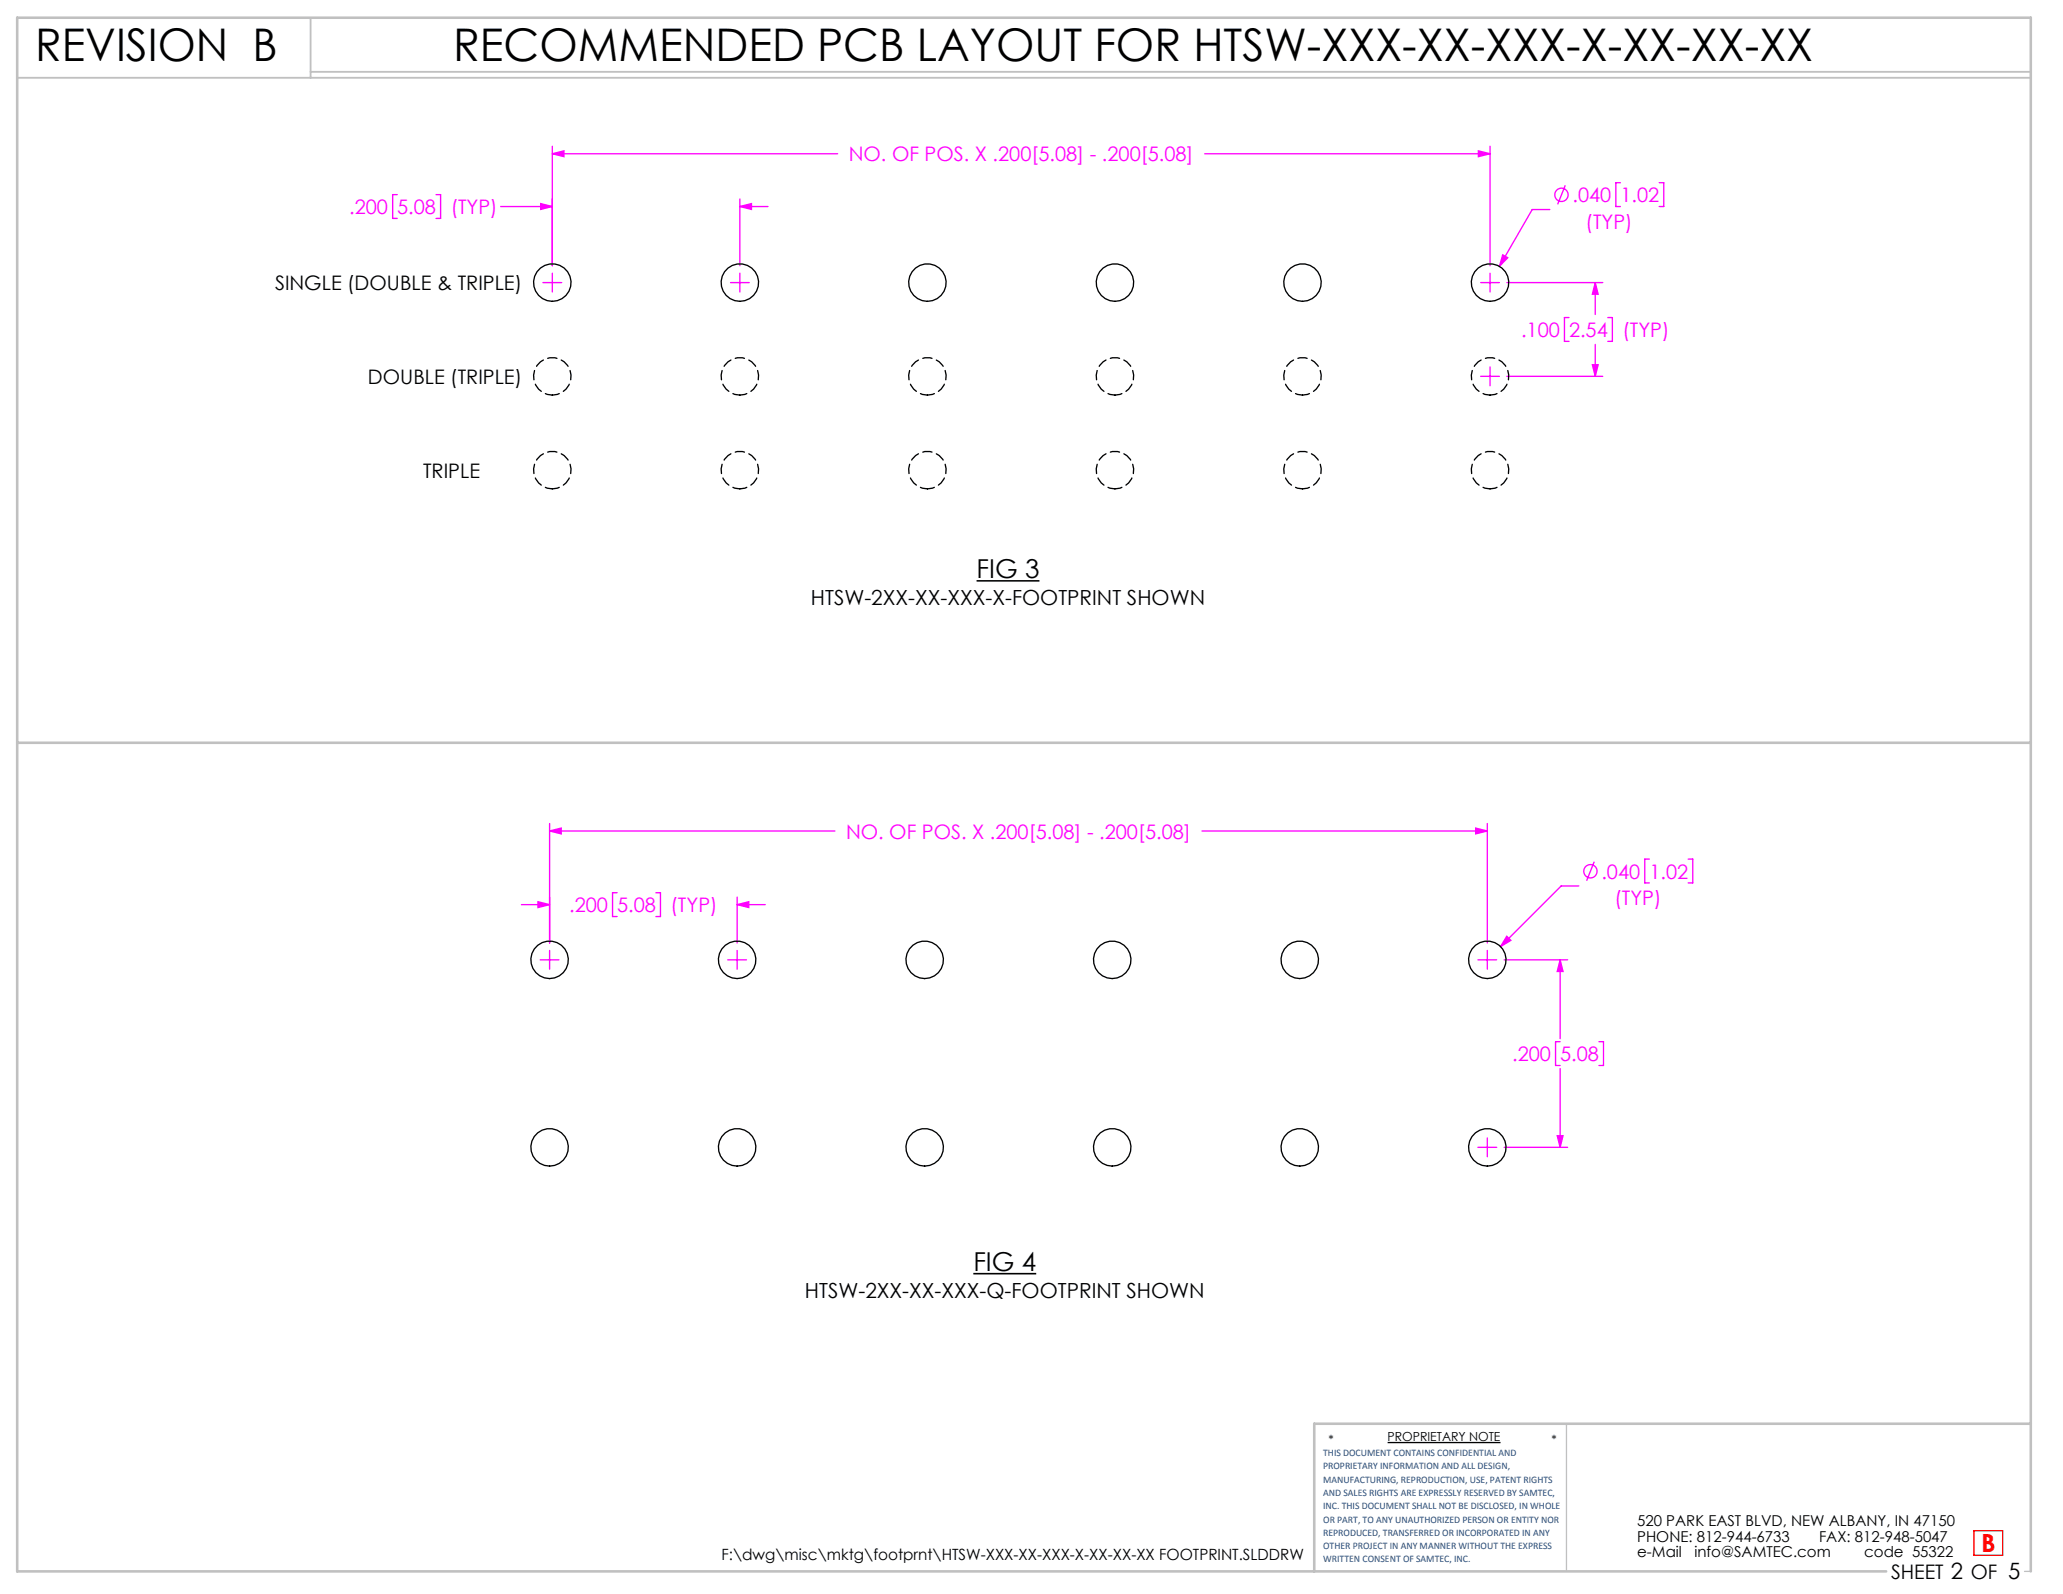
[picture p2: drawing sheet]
<svg xmlns="http://www.w3.org/2000/svg" width="279mm" height="216mm" viewBox="0 0 279 216" stroke-linecap="round" stroke-linejoin="round" font-family="sans-serif">
<path d="M187.9 195.4h15.3" fill="none" stroke="#000" stroke-width=".18"/>
<path d="M212.2 192.8v20M274.2 212.8h.8" fill="none" stroke="#c0c0c0" stroke-width=".18"/>
<path d="M2.3 10.5h272.7M42.1 2.4v8.1M42.1 9.7h232.9" fill="none" stroke="#c0c0c0" stroke-width=".25"/>
<path d="M2.3 100.6h272.7M275 192.8h-97v20M255.5 212.8h-253.2v-210.4h272.7v210.4" fill="none" stroke="#c0c0c0" stroke-width=".35"/>
<g fill="none" stroke="#f0f" stroke-width=".18">
<path d="M74.8 19.8v16.2M201.8 19.8v16.2M53.8 26.4h-.6v3.2h.6M59.1 26.4h.6v3.2h-.6M67.8 28h7M73.2 27.6l1.6 .4-1.6 .4zM73.5 38.3h2.6M74.8 20.8l1.6-.4v.8zM74.8 37v2.5M74.8 20.8h38.6M98.9 38.3h2.6M100.2 28l1.6-.4v.8z"/>
<path d="M100.2 27v9M100.2 37v2.5M100.2 28h3.8M163.2 20.8h38.6M200.2 20.4l1.6 .4-1.6 .4zM200.5 38.3h2.6M201.8 37v2.5M203.5 34.5l.7 .4-1.1 1.2zM204.1 38.3h13M209.9 28.4h-2.4l-4.4 7.7M212 25.1l-1 2.6M216.1 38.3l.3 1.6h-.7z"/>
<path d="M216.1 38.3v4.3M219.5 24.7h-.7v3.3h.7M224.7 24.7h.6v3.3h-.6M200.5 51h2.6M201.8 49.7v2.5M204.1 51h13M212.5 43h-.6v3.2h.6M215.7 49.4h.7l-.3 1.6zM216.1 46.7v4.3M217.8 43h.6v3.2h-.6M74.4 112.6l1.6-.4v.7zM74.4 111.5v16.2"/>
<path d="M74.4 112.6h38.7M162.8 112.6h38.6M199.9 112.2l1.5 .4-1.5 .3zM201.4 111.5v16.2M215.9 116.7l-1 2.6M223.4 116.4h-.6v3.2h.6M228.6 116.4h.7v3.2h-.7M70.6 122.5h3.8M72.9 122.1l1.5 .4-1.5 .4zM73.2 130h2.5M74.4 128.7v2.6M83.6 120.9h-.6v3.2h.6"/>
<path d="M88.8 120.9h.7v3.2h-.7M98.6 130h2.5M99.8 122.5l1.6-.4v.8zM99.8 128.7v2.6M99.8 121.5v6.2M99.8 122.5h3.8M200.2 130h2.5M201.4 128.7v2.6M203.7 130h8.6M204.1 126.8l.5 .6-1.4 .8zM211.3 130l.4 1.6h-.8zM211.3 130v10.7"/>
<path d="M213.8 120h-2.4l-8.2 8.2M200.2 155.4h2.5M201.4 154.1v2.6M203.7 155.4h8.6M210.9 153.8h.8l-.4 1.6zM211.3 141.1h-.6v3.2h.6M211.3 144.7v10.7M216.5 141.1h.7v3.2h-.7"/>
<circle cx="211.5" cy="26.4" r=".9"/>
<circle cx="215.4" cy="118" r=".9"/>
</g>
<path d="M132.3 78.7h8.5M131.8 172.5h8.5" fill="none" stroke="#000" stroke-width=".21"/>
<path d="M267.3 207.3h3.9v3.4h-3.9z" fill="none" stroke="#f00" stroke-width=".18"/>
<path d="M73.2 27.6l1.6 .4-1.6 .4zM100.2 28l1.6-.4v.8zM215.7 49.4h.7l-.3 1.6zM216.1 38.3l.3 1.6h-.7zM203.5 34.5l-.4 1.6 1.1-1.2zM200.2 20.4l1.6 .4-1.6 .4zM74.8 20.8l1.6-.4v.8zM72.9 122.1l1.5 .4-1.5 .4zM99.8 122.5l1.6-.4v.8zM211.3 130l.4 1.6h-.8zM210.9 153.8h.8l-.4 1.6zM204.1 126.8l-.9 1.4 1.4-.8zM199.9 112.2l1.5 .4-1.5 .3zM74.4 112.6l1.6-.4v.7z" fill="#f0f"/>
<g fill="none" stroke="#000" stroke-width=".18">
<circle cx="74.8" cy="38.3" r="2.54"/>
<circle cx="100.2" cy="38.3" r="2.54"/>
<circle cx="125.6" cy="38.3" r="2.54"/>
<circle cx="151" cy="38.3" r="2.54"/>
<circle cx="176.4" cy="38.3" r="2.54"/>
<circle cx="201.8" cy="38.3" r="2.54"/>
<circle cx="74.4" cy="130" r="2.54"/>
<circle cx="99.8" cy="130" r="2.54"/>
<circle cx="125.2" cy="130" r="2.54"/>
<circle cx="150.6" cy="130" r="2.54"/>
<circle cx="176" cy="130" r="2.54"/>
<circle cx="201.4" cy="130" r="2.54"/>
<circle cx="74.4" cy="155.4" r="2.54"/>
<circle cx="99.8" cy="155.4" r="2.54"/>
<circle cx="125.2" cy="155.4" r="2.54"/>
<circle cx="150.6" cy="155.4" r="2.54"/>
<circle cx="176" cy="155.4" r="2.54"/>
<circle cx="201.4" cy="155.4" r="2.54"/>
</g>
<path d="M74.8 53.5a2.54 2.54 0 0 1-2.3-3.6 2.54 2.54 0 0 1 4.2-.6 2.54 2.54 0 0 1-1.2 4.1l-.7 .1M100.2 53.5a2.54 2.54 0 0 1-2.3-3.6 2.54 2.54 0 0 1 4.2-.6 2.54 2.54 0 0 1-1.2 4.1l-.7 .1M125.6 53.5a2.54 2.54 0 0 1-2.3-3.6 2.54 2.54 0 0 1 4.2-.6 2.54 2.54 0 0 1-1.2 4.1l-.7 .1M151 53.5a2.54 2.54 0 0 1-2.3-3.6 2.54 2.54 0 0 1 4.2-.6 2.54 2.54 0 0 1-1.2 4.1l-.7 .1M176.4 53.5a2.54 2.54 0 0 1-2.3-3.6 2.54 2.54 0 0 1 4.2-.6 2.54 2.54 0 0 1-1.2 4.1l-.7 .1M201.8 53.5a2.54 2.54 0 0 1-2.3-3.6 2.54 2.54 0 0 1 4.2-.6 2.54 2.54 0 0 1-1.2 4.1l-.7 .1M74.8 66.2a2.54 2.54 0 0 1-2.3-3.6 2.54 2.54 0 0 1 4.2-.6 2.54 2.54 0 0 1-1.2 4.1l-.7 .1M100.2 66.2a2.54 2.54 0 0 1-2.3-3.6 2.54 2.54 0 0 1 4.2-.6 2.54 2.54 0 0 1-1.2 4.1l-.7 .1M125.6 66.2a2.54 2.54 0 0 1-2.3-3.6 2.54 2.54 0 0 1 4.2-.6 2.54 2.54 0 0 1-1.2 4.1l-.7 .1M151 66.2a2.54 2.54 0 0 1-2.3-3.6 2.54 2.54 0 0 1 4.2-.6 2.54 2.54 0 0 1-1.2 4.1l-.7 .1M176.4 66.2a2.54 2.54 0 0 1-2.3-3.6 2.54 2.54 0 0 1 4.2-.6 2.54 2.54 0 0 1-1.2 4.1l-.7 .1M201.8 66.2a2.54 2.54 0 0 1-2.3-3.6 2.54 2.54 0 0 1 4.2-.6 2.54 2.54 0 0 1-1.2 4.1l-.7 .1" fill="none" stroke="#000" stroke-width=".18" stroke-dasharray="1.3 .6" stroke-dashoffset=".3"/>
<g font-size="6.1">
<text x="4.8" y="8.2">REVISION B</text>
<text x="61.4" y="8.3">RECOMMENDED PCB LAYOUT FOR HTSW-XXX-XX-XXX-X-XX-XX-XX</text>
</g>
<g font-size="3.5">
<text x="132.3" y="78.3">FIG 3</text>
<text x="131.8" y="172.1">FIG 4</text>
</g>
<text font-size="3.4" fill="#f00" x="268.3" y="210.2">B</text>
<g font-size="2.8">
<text x="109.8" y="81.9">HTSW-2XX-XX-XXX-X-FOOTPRINT SHOWN</text>
<text x="109" y="175.7">HTSW-2XX-XX-XXX-Q-FOOTPRINT SHOWN</text>
</g>
<g font-size="2.7" fill="#f0f">
<text x="114.9" y="21.9">NO. OF POS. X .200[5.08] - .200[5.08]</text>
<text x="47.3" y="29">.200</text>
<text x="53.8" y="29">5.08</text>
<text x="61" y="29">(TYP)</text>
<text x="213" y="27.4">.040</text>
<text x="219.5" y="27.4">1.02</text>
<text x="214.7" y="31">(TYP)</text>
<text x="206" y="45.7">.100</text>
<text x="212.5" y="45.7">2.54</text>
<text x="219.7" y="45.7">(TYP)</text>
<text x="114.6" y="113.6">NO. OF POS. X .200[5.08] - .200[5.08]</text>
<text x="216.9" y="119">.040</text>
<text x="223.4" y="119">1.02</text>
<text x="77.1" y="123.6">.200</text>
<text x="83.6" y="123.6">5.08</text>
<text x="90.8" y="123.6">(TYP)</text>
<text x="218.7" y="122.6">(TYP)</text>
<text x="204.8" y="143.7">.200</text>
<text x="211.3" y="143.7">5.08</text>
</g>
<g font-size="2.7">
<text x="37.3" y="39.2">SINGLE (DOUBLE &amp; TRIPLE)</text>
<text x="49.8" y="52">DOUBLE (TRIPLE)</text>
<text x="57.3" y="64.7">TRIPLE</text>
<text x="256.1" y="213.9">SHEET 2 OF 5</text>
</g>
<text font-size="2.1" x="97.7" y="211.3">F:\dwg\misc\mktg\footprnt\HTSW-XXX-XX-XXX-X-XX-XX-XX FOOTPRINT.SLDDRW</text>
<g font-size="2">
<text x="221.7" y="206.6">520 PARK EAST BLVD, NEW ALBANY, IN 47150</text>
<text x="221.7" y="208.8">PHONE: 812-944-6733</text>
<text x="246.4" y="208.8">FAX: 812-948-5047</text>
<text x="221.7" y="211">e-Mail</text>
<text x="229.5" y="211">info@SAMTEC.com</text>
<text x="252.5" y="211">code 55322</text>
</g>
<g font-size="1.7">
<text x="179.9" y="195.6">*</text>
<text x="187.9" y="195.2">PROPRIETARY NOTE</text>
<text x="210.1" y="195.6">*</text>
</g>
<g font-size="1.4" fill="#1f497d">
<text x="179.2" y="197.2">THIS DOCUMENT CONTAINS CONFIDENTIAL AND</text>
<text x="179.2" y="199">PROPRIETARY INFORMATION AND ALL DESIGN,</text>
<text x="179.2" y="200.8">MANUFACTURING, REPRODUCTION, USE, PATENT RIGHTS</text>
<text x="179.2" y="202.6">AND SALES RIGHTS ARE EXPRESSLY RESERVED BY SAMTEC,</text>
<text x="179.2" y="204.4">INC. THIS DOCUMENT SHALL NOT BE DISCLOSED, IN WHOLE</text>
<text x="179.2" y="206.2">OR PART, TO ANY UNAUTHORIZED PERSON OR ENTITY NOR</text>
<text x="179.2" y="208">REPRODUCED, TRANSFERRED OR INCORPORATED IN ANY</text>
<text x="179.2" y="209.8">OTHER PROJECT IN ANY MANNER WITHOUT THE EXPRESS</text>
<text x="179.2" y="211.6">WRITTEN CONSENT OF SAMTEC, INC.</text>
</g>
</svg>
